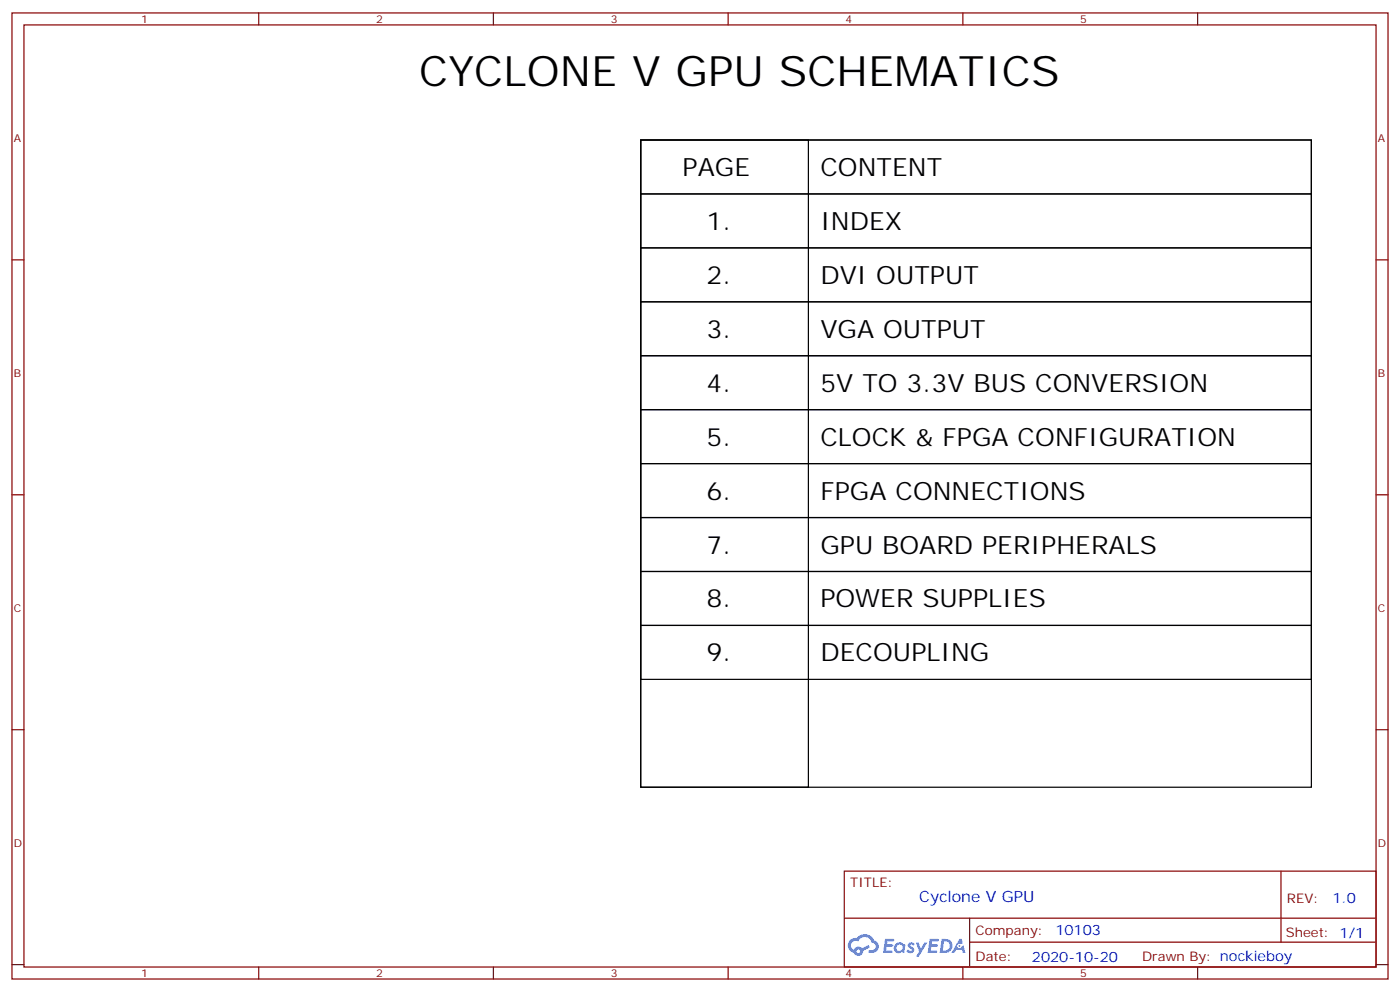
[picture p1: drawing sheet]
<svg xmlns="http://www.w3.org/2000/svg" width="412mm" height="292mm" viewBox="0 0 412 292" stroke-linecap="round" stroke-linejoin="round" font-family="sans-serif">
<g fill="none" stroke="#870000" stroke-width=".35">
<path d="M3.5 3.8h405.4v284.3h-405.4zM7.1 7.3h398.2v277.3h-398.2zM76.2 3.8v3.5M145.3 3.8v3.5M214.5 3.8v3.5M283.6 3.8v3.5M352.8 3.8v3.5M3.5 76.5h3.6M405.3 76.5h3.6M3.5 145.6h3.6M405.3 145.6h3.6M3.5 214.8h3.6"/>
<path d="M405.3 214.8h3.6M248.7 256.4h156.6v28.2h-156.6zM377.3 256.4v20.9M248.7 270.2h156.5M285.6 277.3h119.6M285.6 270.2v14.2M3.5 283.9h3.6M76.2 284.6v3.5M145.3 284.6v3.5M214.5 284.6v3.5M283.6 284.6v3.5M352.8 284.6v3.5"/>
<path d="M405.3 283.9h3.6"/>
</g>
<g fill="#5487ff">
<path d="M267.7 277.6a1.22 1.22 0 0 1 1.7 .2l-.4 .6a.47 .47 0 0 0-.3-.4 .47 .47 0 0 0-.5 .2l.1 .2a1.14 1.14 0 0 1 .8 1.8 1.14 1.14 0 0 1-1.9 0l-.2-.2 .5-.6 .7 .5a.29 .29 0 0 0 .3-.3 .29 .29 0 0 0-.2-.3 1.04 1.04 0 0 1-.6-1.7z"/>
<path d="M260.7 276.3h2.4l.3 .2-.2 .5-1.8 .1-.1 .8h1.5l.3 .4-.3 .4h-1.6l-.2 1.1h1.7l.2 .3-.2 .3-2.6 .1z"/>
<path d="M273.8 276.3h2.4l.3 .2-.1 .5-1.8 .1-.2 .8h1.6l.3 .4-.4 .4h-1.6l-.1 1.1h1.7l.2 .3-.2 .3-2.6 .1z"/>
<path d="M282.6 276.3h.7l.3 1.3-.6 .3a.69 .69 0 0 0-1 .3 .69 .69 0 0 0 .4 .9 .69 .69 0 0 0 .9-.6l.5-.2 .6 2.2h-.8l-.2-.9h-1.8l-.5 .9h-.8z"/>
<path d="M269.8 277.4h.8l.6 1.8 1.1-1.8h.9l-2.6 4.2h-.8l.9-1.5z"/>
<path d="M277.4 276.3l-.6 4.2h1.3a2.11 2.11 0 0 0 2.5-2.1 2.11 2.11 0 0 0-2.5-2.1zM278.1 277.1a1.39 1.39 0 0 1 1.7 1.4 1.39 1.39 0 0 1-1.8 1.3h-.3z"/>
<path d="M263.7 277.9a1.54 1.54 0 0 0-.1 2.2 1.54 1.54 0 0 0 2.2 .1l.6 .3 .3-2.3-.2-.3h-.4a1.49 1.49 0 0 0-2.4 0zM264 278.9a.94 .94 0 0 1 1.8 0 .94 .94 0 0 1-1.8 0z"/>
<path d="M250.4 276.7a2.18 2.18 0 0 0 1.1 3.7 1.44 1.44 0 0 0 1.6 .9 1.44 1.44 0 0 0 1.2-1.4l2-1.1-.5-.7-1.9 1a1.47 1.47 0 0 0-2.4 .4 1.39 1.39 0 0 1-.7-1.9 1.39 1.39 0 0 1 2-.5 2.12 2.12 0 0 1 2.2-1.3 2.12 2.12 0 0 1 1.9 1.7 1.14 1.14 0 0 1 1.1 1.4 1.14 1.14 0 0 1-1.7 .7 .43 .43 0 0 0-.5 .4 .43 .43 0 0 0 .4 .5 1.98 1.98 0 0 0 2.5-1.2 1.98 1.98 0 0 0-1.2-2.6 3.1 3.1 0 0 0-5.3-.6l-.9 .1zM252.3 280a.55 .55 0 0 1 1.1 0 .55 .55 0 0 1-1.1 0z"/>
<circle cx="282.6" cy="278.4" r=".26"/>
</g>
<path d="M188.7 41.2h197.6v190.5h-197.6zM188.7 41.2h197.6v15.9h-197.6zM188.7 57.1h197.6v15.9h-197.6zM188.7 41.2h49.4v190.5h-49.4zM188.7 73h197.6v15.8h-197.6zM188.7 88.8h197.6v15.9h-197.6zM188.7 104.7h197.6v15.9h-197.6zM188.7 120.6h197.6v15.9h-197.6zM188.7 136.5h197.6v15.8h-197.6zM188.7 152.3h197.6v15.9h-197.6zM188.7 168.2h197.6v15.9h-197.6zM188.7 184.1h197.6v15.9h-197.6z" fill="none" stroke="#000" stroke-width=".35"/>
<text font-size="12.3" x="123.5" y="25.3">CYCLONE V GPU SCHEMATICS</text>
<g font-size="7.4">
<text x="201.1" y="51.8">PAGE</text>
<text x="241.7" y="51.8">CONTENT</text>
<text x="208.1" y="67.7">1.</text>
<text x="241.7" y="67.7">INDEX</text>
<text x="208.1" y="83.5">2.</text>
<text x="241.7" y="83.5">DVI OUTPUT</text>
<text x="208.1" y="99.4">3.</text>
<text x="241.7" y="99.4">VGA OUTPUT</text>
<text x="208.1" y="115.3">4.</text>
<text x="241.7" y="115.3">5V TO 3.3V BUS CONVERSION</text>
<text x="208.1" y="131.2">5.</text>
<text x="241.7" y="131.2">CLOCK &amp; FPGA CONFIGURATION</text>
<text x="208.1" y="147">6.</text>
<text x="241.7" y="147">FPGA CONNECTIONS</text>
<text x="208.1" y="162.9">7.</text>
<text x="241.7" y="162.9">GPU BOARD PERIPHERALS</text>
<text x="208.1" y="178.8">8.</text>
<text x="241.7" y="178.8">POWER SUPPLIES</text>
<text x="208.1" y="194.7">9.</text>
<text x="241.7" y="194.7">DECOUPLING</text>
</g>
<text font-size="4.6" fill="#00f" x="270.8" y="265.4">Cyclone V GPU</text>
<g font-size="4.2" fill="#00f">
<text x="392.5" y="265.7">1.0</text>
<text x="310.9" y="275.2">10103</text>
<text x="304" y="283">2020-10-20</text>
</g>
<g font-size="3.9" fill="#800">
<text x="250.5" y="261">TITLE:</text>
<text x="379.1" y="265.7">REV:</text>
<text x="287.4" y="275.2">Company:</text>
<text x="378.7" y="275.8">Sheet: 1/1</text>
<text x="287.4" y="282.9">Date:</text>
<text x="336.4" y="282.9">Drawn By: nockieboy</text>
</g>
<g font-size="3.2" fill="#800">
<text x="41.6" y="6.8">1</text>
<text x="110.8" y="6.8">2</text>
<text x="179.9" y="6.8">3</text>
<text x="249.1" y="6.8">4</text>
<text x="318.2" y="6.8">5</text>
<text x="4.1" y="41.9">A</text>
<text x="405.9" y="41.9">A</text>
<text x="4.1" y="111.1">B</text>
<text x="405.9" y="111.1">B</text>
<text x="4.1" y="180.2">C</text>
<text x="405.9" y="180.2">C</text>
<text x="4.1" y="249.3">D</text>
<text x="405.9" y="249.3">D</text>
<text x="41.6" y="287.6">1</text>
<text x="110.8" y="287.6">2</text>
<text x="179.9" y="287.6">3</text>
<text x="249.1" y="287.6">4</text>
<text x="318.2" y="287.6">5</text>
</g>
</svg>
